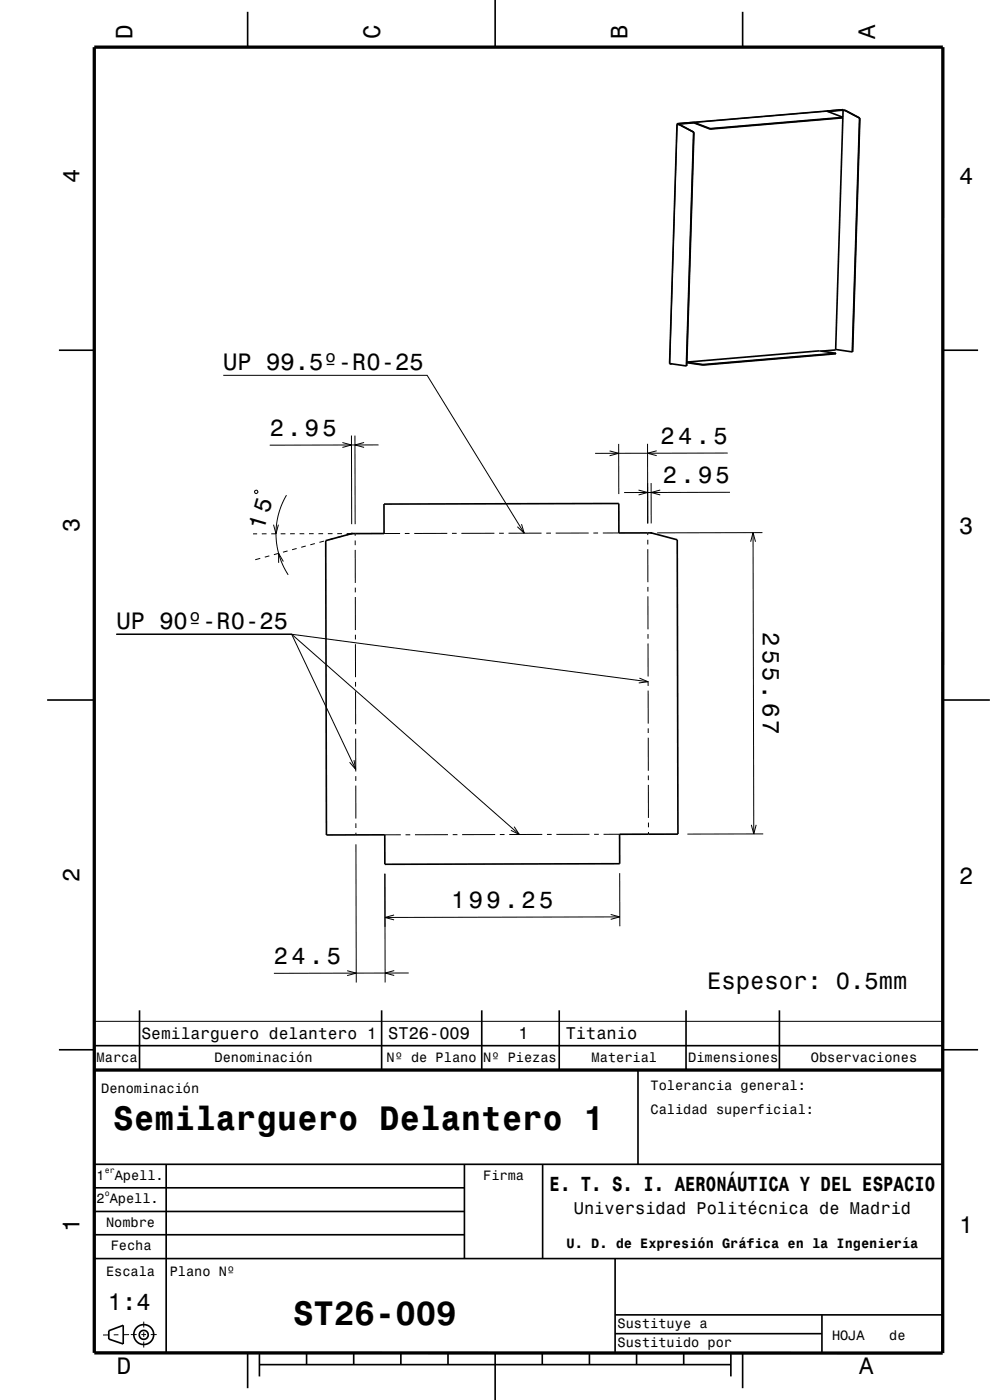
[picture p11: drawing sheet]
<svg xmlns="http://www.w3.org/2000/svg" width="210mm" height="297mm" viewBox="0 0 210 297" stroke-linecap="round" stroke-linejoin="round" font-family="sans-serif">
<g fill="none" stroke="#000" stroke-width=".21">
<path d="M143.6 26.4l-1.5 50.7M175.4 23.6l-28.2 2.4M47.4 79.6h43.2l20.6 33.5M72.6 93.9l2 .5-2 .5M74.6 92.4v18.8M75.3 92.4v18.8M77.2 93.9l-1.9 .5 1.9 .5M80.3 94.4h-23.1M129.3 95.7l1.9 .5-1.9 .5M131.2 94.2l.1 10.6M137.4 94.2v16.9M139.3 95.6l-1.9 .6 1.9 .5"/>
<path d="M154.4 96.1l-28.2 .1M54 104.1l.3-.1h.3l.1 .6-.6 .1zM54.5 113.2l-.8 .1M55.2 118.5l-1.1 .2M56.5 113.2h-1M57.1 117.9l-.9 .3M57.5 113.2h1M58 111.3l.5 1.9 .6-1.9M59.1 117.4l-1 .3M60.1 119.1l-1-1.7v2M60.5 113.2h-1M60.8 105l-1 2.1-.7 1.8-.4 2.3-.2 2.2 .2 2 .5 2.4 .8 2.1 1.1 2"/>
<path d="M61 116.9l-1 .2M62.5 113.2h-1M62.9 116.4l-.9 .2M63.5 113.2h1M64.9 115.8l-1 .3M66.5 113.2h-1M66.8 115.3l-1 .3M68.5 113.2h-1M68.7 114.8l-.9 .3M69.5 113.2h1M70.6 114.3l-.9 .2M72.5 113.2h-1"/>
<path d="M72.6 113.7l-1 .3M73.5 113.2h1M74.6 113.2l-1.1 .3M75.3 113.2v.5M75.3 114.7v1M75.3 116.7l.1 7M75.5 113.2h.9M84.9 113.2h-3.4M86.9 113.2h-1M94.9 113.2h-7M95.9 113.1h1M104.9 113.1h-7"/>
<path d="M105.9 113.1h1M110.6 111.2l.6 1.9-1.5-1.4M114.9 113.1h-7M116.9 113.1h-1M124.9 113.1h-7M126.9 113.1h-1M131.3 113.1h-3.4M135.4 104l2 .5-1.9 .5M137.4 113.1v.4M137.4 114.5v1M137.4 116.5v7M138.1 102.5v8.5"/>
<path d="M140 104l-1.9 .5 2 .5M154.8 104.4l-22.4 .1M159.7 113l.2 63.9M160.3 114.9l-.6-1.9-.5 1.9M161.7 113h-22.3M24.7 134.6h37.2l75.6 10M24.7 134.6h37.2l13.5 28.6M24.7 134.6h37.2l48.3 42.4M75.4 124.7v1M75.4 126.7v7M75.4 134.7v1M75.4 136.7v7"/>
<path d="M137.4 124.5v1M137.4 126.5l.1 7M137.5 134.5v1M137.5 136.5v7M75.4 144.7v1M75.4 146.7v7M75.4 154.7v1M75.4 156.7l.1 7M135.6 143.9l1.9 .7-2 .3M137.5 144.5v1M137.5 146.5v7M137.5 154.5v1"/>
<path d="M137.5 156.5v7M75.1 161.3l.3 1.9-1.2-1.5M75.5 164.7v1M75.5 166.7v7M75.5 174.7v1M75.5 176.7v.4M75.5 179.1l.1 29.3M85 177.1h-3.4M86 177.1h1M95 177.1h-7M96 177.1h1M105 177l-7 .1"/>
<path d="M107 177h-1M109.1 175.4l1.1 1.6-1.8-.9M115 177h-7M117 177h-1M125 177h-7M127 177h-1M131.4 177h-3.4M137.5 164.5v1M137.5 166.5v7M137.6 174.5v1M137.6 176.5v.5M159.4 175l.5 1.9 .5-1.9"/>
<path d="M161.9 176.9h-16.1M81.6 185.4l.1 23M83.6 194.1l-1.9 .5 1.9 .5M129.5 194l2 .5-2 .5M131.5 185.2v11.3M131.5 194.5l-49.8 .1M20 216.7h180M73.6 205.9l2 .5-2 .6M83.6 205.9l-1.9 .5 1.9 .5M86.7 206.4l-28.6 .1M23.1 283.2h-1.2M25.1 283.2h-1"/>
<path d="M27.4 283.1l-1.3 .1M27.7 283.1h1.3M30 283.1h1M30.5 280.4v1.2M30.5 282.6v1M30.5 284.6v1.3M32 283.1h1.2"/>
</g>
<g fill="none" stroke="#000" stroke-width=".35">
<path d="M52.5 2.5v7.5M105 0v10M157.5 2.5v7.5M143.6 26.3l.1 .1M143.6 26.3l-1.5 50.8M143.6 26.4h.5M143.7 26.3h.1M143.7 26.3h-.1M143.7 26.4h.4M143.7 26.3v.1M144.1 26.4l3.1 1.6M147.2 26.1l3.4 1.2"/>
<path d="M147.2 26.1l-3.5 .3M147.2 26.1l3.4 1.3M147.2 28l-1.6 49.6M150.6 27.3v.1M178.8 25l-1.5 49.1M178.8 23.4l-3.2 .2M178.8 23.4h.5l3.1 1.7M178.8 23.4v1.5M178.8 23.4h.1M178.8 24.9l-28.2 2.5M178.8 24.9l-28.2 2.4M178.9 23.3l-35.2 3"/>
<path d="M178.9 23.3l-3.5 .3 3.4 1.3M178.9 23.3l-.1 .1M182.4 25.1l-1.6 49.6M12.5 74.3h7.5M142.1 77.1v.1M142.1 77.1l3.5 .5M142.5 77.2h-.4M145.7 76.9l3.4 .5M149.1 77.3v.1M177.3 74.1l-3.1 .4M177.3 74.1l3.5 .6M177.3 74.9l-3.5-.5-28.1 2.4 3.4 .5"/>
<path d="M177.3 74.9l-28.2 2.4M177.3 74.9l-28.2 2.5M200 74.3h7.5M69.1 114.7l5.5-1.5h6.9l-.1-6.3 49.9-.1v6.3l6.8-.1 5.6 1.5 .1 62.5h-12.4v6.2l-49.8 .2v-6.3h-12.4zM10 148.5h10M200 148.5h10M29.6 214.3v12.7M81 214.3v12.7M102.2 214.3v12.7M118.6 214.3v12.7M145.5 214.3v12.7M165.3 214.3v12.7"/>
<path d="M12.5 222.7h7.5M20 221.8h180M135.3 227v20M200 222.7h7.5M19.9 247h180M19.9 257h78.7M19.9 252h78.6M35.2 247v40M98.5 247v20M115.1 247v20M19.9 267h180M19.9 261.9h78.7"/>
<path d="M130.5 267v20M130.5 278.9h69.4M174.4 278.9v8.1M23.1 282.3l3-1.1v3.9l-3-1zM52.5 287v7.5M55 289.5h100M55 287v5M65 287v2.5M75 287v2.5M85 287v2.5M95 287v2.5M105 287v10"/>
<path d="M115 287v2.5M125 287v2.5M130.5 282.9h43.9M135 287v2.5M145 287v2.5M155 287v5M157.5 287v7.5"/>
<circle cx="30.5" cy="283.2" r=".96"/>
<circle cx="30.5" cy="283.1" r="2.11"/>
</g>
<path d="M20 10h180v277h-180zM19.9 227h180" fill="none" stroke="#000" stroke-width=".7" stroke-linecap="butt"/>
<g fill="#000">
<path d="M74.4 113h.4v.4h-.4z" fill-rule="evenodd"/>
<path d="M138 112.9h.3v.3h-.3z" fill-rule="evenodd"/>
</g>
<g font-size="7.2">
<text x="24" y="239.8">Semilarguero Delantero 1</text>
<text x="62.2" y="281">ST26-009</text>
</g>
<g font-size="5">
<text x="28.1" y="8.2" transform="rotate(-90 28.1 8.2)">D</text>
<text x="80.6" y="8.2" transform="rotate(-90 80.6 8.2)">C</text>
<text x="133.1" y="8.2" transform="rotate(-90 133.1 8.2)">B</text>
<text x="185.6" y="8.2" transform="rotate(-90 185.6 8.2)">A</text>
<text x="16.8" y="38.7" transform="rotate(-90 16.8 38.7)">4</text>
<text x="203.5" y="39">4</text>
<text x="47.4" y="78.4">UP 99.5º-R0-25</text>
<text x="57.2" y="92.4">2.95</text>
<text x="140.1" y="94.1">24.5</text>
<text x="140.6" y="102.5">2.95</text>
<text x="16.8" y="112.9" transform="rotate(-90 16.8 112.9)">3</text>
<text x="56" y="112.7" transform="rotate(-74 56 112.7)">15</text>
<text x="203.5" y="113.2">3</text>
<text x="24.7" y="133.4">UP 90º-R0-25</text>
<text x="161.8" y="134.1" transform="rotate(90 161.8 134.1)">255.67</text>
<text x="16.8" y="187.1" transform="rotate(-90 16.8 187.1)">2</text>
<text x="203.5" y="187.4">2</text>
<text x="95.7" y="192.6">199.25</text>
<text x="58.1" y="204.5">24.5</text>
<text x="150" y="209.8">Espesor: 0.5mm</text>
<text x="16.8" y="261.3" transform="rotate(-90 16.8 261.3)">1</text>
<text x="203.5" y="261.6">1</text>
<text x="22.9" y="277.8">1:4</text>
<text x="24.8" y="291.5">D</text>
<text x="182.3" y="291.5">A</text>
</g>
<text font-size="4.3" x="116.6" y="252.7">E. T. S. I. AERONÁUTICA Y DEL ESPACIO</text>
<g font-size="3.6">
<text x="82.4" y="220.5">ST26-009</text>
<text x="110" y="220.5">1</text>
<text x="120" y="220.5">Titanio</text>
<text x="121.7" y="257.5">Universidad Politécnica de Madrid</text>
</g>
<text font-size="3.5" x="30" y="220.3">Semilarguero delantero 1</text>
<g font-size="2.9">
<text x="20.5" y="225.3">Marca</text>
<text x="45.5" y="225.3">Denominación</text>
<text x="82" y="225.3">Nº de Plano</text>
<text x="102.5" y="225.3">Nº Piezas</text>
<text x="125.5" y="225.3">Material</text>
<text x="146" y="225.3">Dimensiones</text>
<text x="172" y="225.3">Observaciones</text>
<text x="21.5" y="231.8">Denominación</text>
<text x="138" y="231.3">Tolerancia general:</text>
<text x="138" y="236.3">Calidad superficial:</text>
<text x="20.5" y="250.3">1</text>
<text x="24.3" y="250.3">Apell.</text>
<text x="102.5" y="250.3">Firma</text>
<text x="20.5" y="255.3">2 Apell.</text>
<text x="22.5" y="260.3">Nombre</text>
<text x="23.5" y="265.3">Fecha</text>
<text x="120.2" y="264.8">U. D. de Expresión Gráfica en la Ingeniería</text>
<text x="22.5" y="270.8">Escala</text>
<text x="36" y="270.8">Plano Nº</text>
<text x="131" y="281.8">Sustituye a</text>
<text x="131" y="285.8">Sustituido por</text>
<text x="176.5" y="284.3">HOJA</text>
<text x="188.6" y="284.3">de</text>
</g>
<g font-size="1.7">
<text x="22.2" y="248.8">er</text>
<text x="22.2" y="253.8">o</text>
</g>
</svg>
